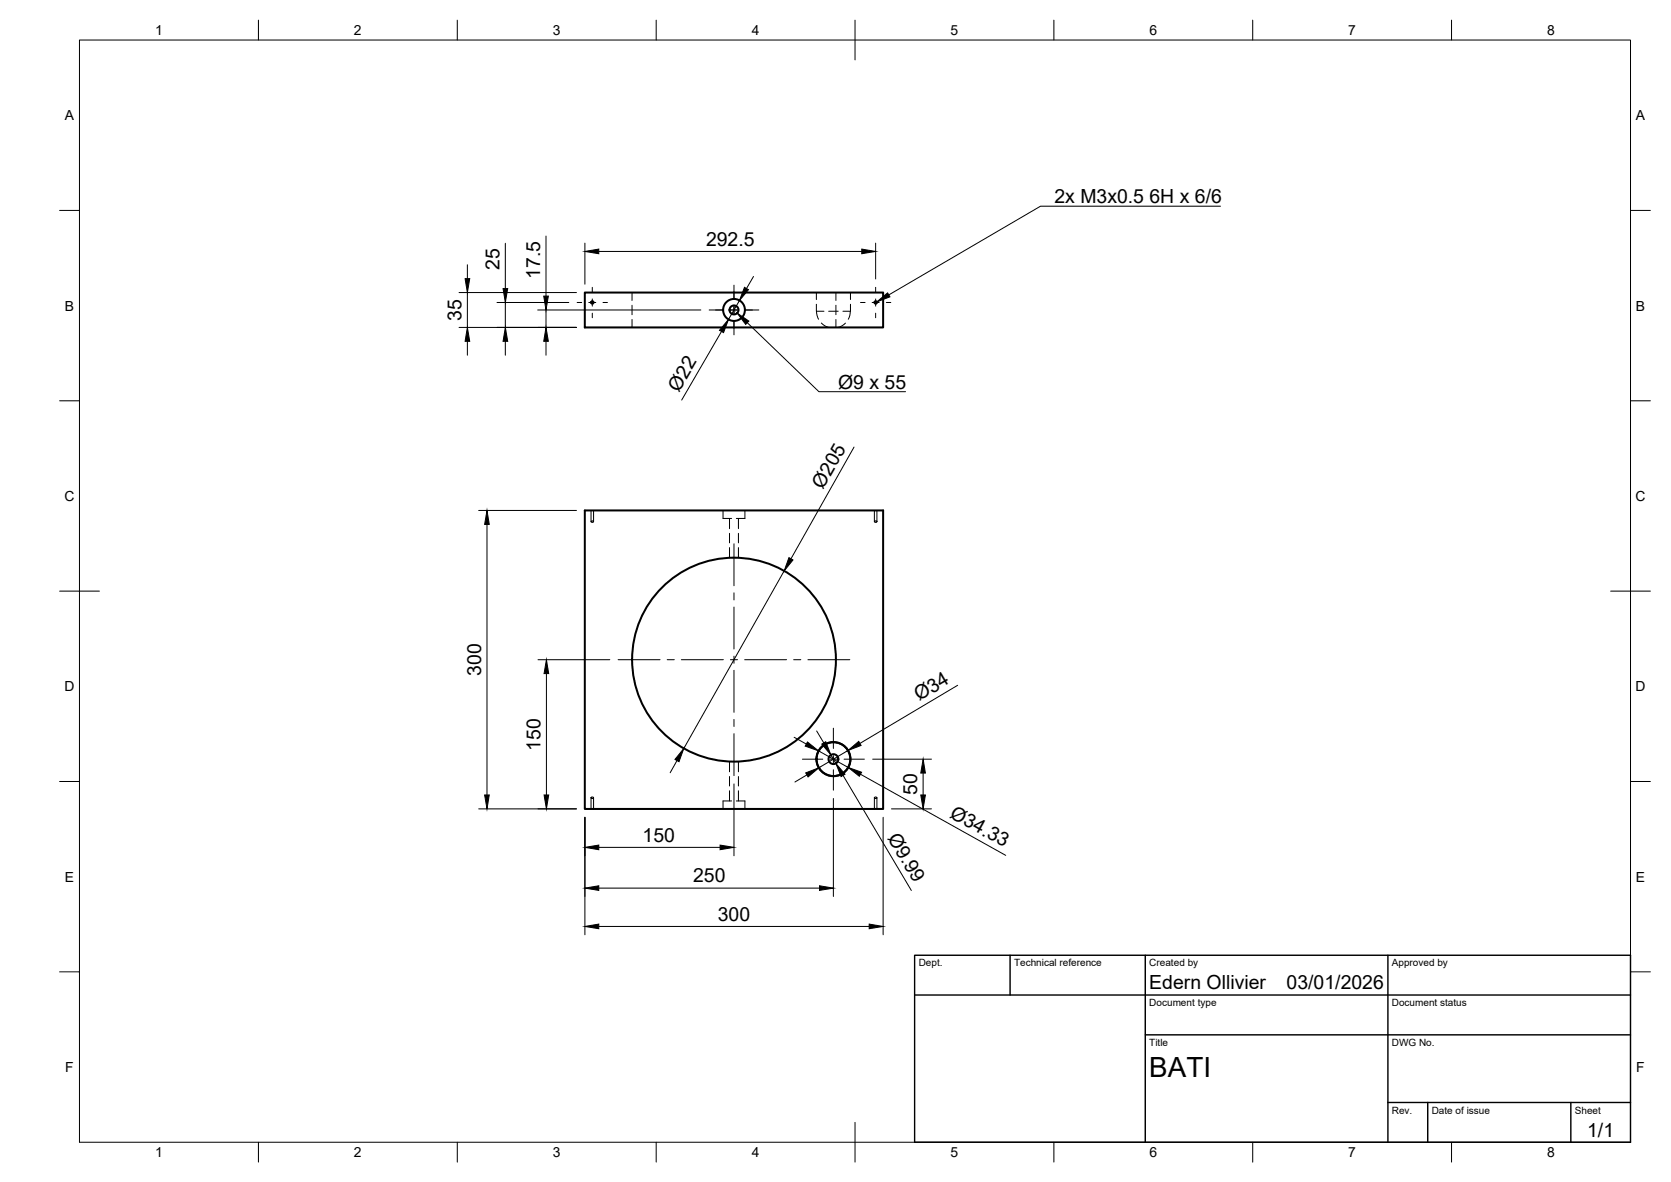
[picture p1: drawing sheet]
<svg xmlns="http://www.w3.org/2000/svg" width="420mm" height="297mm" viewBox="0 0 420 297" stroke-linecap="round" stroke-linejoin="round" font-family="sans-serif">
<!-- layer: Hidden -->
<g fill="none" stroke="#000" stroke-width=".25">
<path d="M158.9 73.5v2M158.9 76.7v2.4M205.3 78.2h1.9M205.3 73.5v1.8M205.3 76.5v1.7M205.3 78.2l.1 1.1 .4 .9M208.4 78.2h2.4M210.2 73.5v2M210.2 76.7v2.4M213.8 78.2l-.1 1.1-.4 .9M213.8 76.5v1.7h-1.9M213.8 73.5v1.8"/>
<path d="M158.9 80.3v2M206.5 81.2l.8 .6 1 .5M210.2 80.3v2M212.6 81.2l-.8 .6-1 .5M148.6 128.3v2.8M149.2 128.3v2.8M181.8 128.3v2h2.2M183.4 130.3v2.5M183.4 134v2.4M183.4 137.6v2.6M185.7 130.3v2.5M185.7 134v2.4"/>
<path d="M185.7 137.6v2.6M187.3 128.3v2h-2.2M219.9 128.3v2.8M220.5 128.3v2.8M183.4 191.4v2.6M183.4 195.1v2.4M183.4 198.7v2.6M185.7 191.4v2.6M185.7 195.1v2.4M185.7 198.7v2.6M148.6 200.5v2.8M149.2 200.5v2.8"/>
<path d="M184 201.3h-2.2v2M185.1 201.3h2.2v2M219.9 200.5v2.8M220.5 200.5v2.8"/>
<circle cx="149" cy="131.1" r=".27"/>
<circle cx="220.2" cy="131.1" r=".26"/>
<circle cx="148.9" cy="200.5" r=".26"/>
<circle cx="220.1" cy="200.5" r=".27"/>
</g>
<!-- layer: Visible -->
<g fill="none" stroke="#000" stroke-width=".51">
<path d="M147 73.5h75.1v8.8h-75.1zM147 128.3h75.1v75h-75.1z"/>
<circle cx="148.9" cy="76" r=".31"/>
<circle cx="184.6" cy="77.9" r="1.13"/>
<circle cx="184.6" cy="77.9" r="2.75"/>
<circle cx="220.2" cy="76" r=".31"/>
<circle cx="184.6" cy="165.8" r="25.6"/>
<circle cx="209.6" cy="190.8" r="1.24"/>
<circle cx="209.6" cy="190.8" r="4.2"/>
<circle cx="209.6" cy="190.8" r="4.3"/>
</g>
<!-- layer: BORDER -->
<g fill="none" stroke="#000" stroke-width=".25">
<path d="M20 10.1h390v276.9h-390zM65 5.1v5M115 5.1v5M165 5.1v5M215 5.1v10M265 5.1v5M315 5.1v5M365 5.1v5M15 52.9h5M410 52.9h5M15 100.7h5M410 100.7h5"/>
<path d="M15 148.6h10M405 148.6h10M15 196.4h5M410 196.4h5M15 244.2h5M410 244.2h5M65 287v5M115 287v5M165 287v5M215 282.1v9.9M265 287v5M315 287v5"/>
<path d="M365 287v5"/>
</g>
<!-- layer: TITLEBLOCK -->
<path d="M230 240.1h180v46.9h-180zM230 250h180M254 240.1v9.9M288 240.1v46.9M349 240.1v46.9M288 260.1h122M349 277.1h61M359 277.1v9.9M395 277.1v9.9" fill="none" stroke="#000" stroke-width=".36"/>
<!-- layer: Smart Centers -->
<g fill="none" stroke="#000" stroke-width=".25">
<path d="M145.1 76h1.2M148 76h1.8M148.9 72.2v1.1M148.9 75.1v1.8M148.9 78.7v1.1M151.6 76h1.1M178.3 77.9h3.6M183.7 77.9h1.7M184.6 71.7v3.5M184.6 77v1.8M187.2 77.9h3.6M216.4 76h1.1"/>
<path d="M219.3 76h1.8M220.2 72.2v1.1M220.2 75.1v1.8M220.2 78.7v1.1M222.9 76h1.1M184.6 80.6v3.5M184.6 136.7v10.5M184.6 149v1.8M184.6 152.6v10.5M155.4 165.8h10.6M167.8 165.8h1.7M171.3 165.8h10.6"/>
<path d="M183.7 165.8h1.7M184.6 164.9v1.8M184.6 168.5v10.5M187.2 165.8h10.6M199.6 165.8h1.8M203.1 165.8h10.6M184.6 180.8v1.8M184.6 184.4v10.5M201.8 190.8h5.1M208.7 190.8h1.7M209.5 183v5.1M209.5 189.9v1.8"/>
<path d="M209.5 193.4v5.2M212.2 190.8h5.1"/>
</g>
<!-- layer: FD_Dimensions -->
<g fill="none" stroke="#000" stroke-width=".25">
<path d="M137.3 59.3v15.1M115.4 73.5h29.5M117.5 66.5v3.5M117.5 73.5v8.8M125 76h18M127.1 61.1v11.4M127.1 76v6.3M135.2 77.9h41M137.3 77.9v4.4M147.1 61.1v10.3M150.6 63.2h66.1M185.9 75.5l-2.7 4.8"/>
<path d="M189.5 69.5l-1.8 3M220.2 61.1v9M115.4 82.3h29.5M117.5 85.8v3.5M127.1 85.8v3.5M137.3 85.8v3.5M181.4 83.3l-10 17.2M214.7 112.4l-15.8 28M120.4 128.3h24.5M122.4 131.8v68M197.2 143.5l-25.3 44.6M135.3 165.8h18"/>
<path d="M137.4 169.3v30.5M240.8 172.2l-24.6 14.6M170.2 191.1l-1.7 3.1M184.6 197v18.1M199.7 185.3l3.1 1.7M202.9 194.7l-3 1.8M205.3 183.7l1.8 3M205.8 188.7l7.5 4.2M208.9 189.7l1.3 2.2M212 194.9l17.2 28.9M213.2 188.6l-7.3 4.3M216.4 194.6l36.5 20.4"/>
<path d="M219.4 190.8h14.8M232.1 194.3v5.5M120.4 203.3h24.5M147.1 205.4v29.5M150.6 212.9h30.5M209.5 200.7v24.6M222.1 205.4v29.5M224.2 203.3h10M150.6 232.8h67.9M150.6 223.2h55.5"/>
</g>
<g fill="#000" stroke="#000" stroke-width=".25">
<path d="M116.9 70h1.2l-.6 3.5zM126.5 72.5h1.2l-.6 3.5zM136.7 74.4h1.2l-.6 3.5zM147.1 63.2l3.5-.6v1.2zM187.2 72.2l1 .6-2.3 2.7zM216.7 62.6l3.5 .6-3.5 .6zM117.5 82.3l.6 3.5h-1.2zM127.1 82.3l.6 3.5h-1.2zM137.3 82.3l.6 3.5h-1.2zM183.2 80.3l-1.3 3.3-1-.6zM122.4 128.3l.6 3.5h-1.1zM198.4 140.1l1 .6-2.2 2.8z"/>
<path d="M137.4 165.8l.6 3.5h-1.2zM121.9 199.8h1.1l-.6 3.5zM136.8 199.8h1.2l-.6 3.5zM171.9 188.1l-1.2 3.3-1-.6zM202.6 194.2l3.3-1.3-2.7 2.3zM203 186.5l2.8 2.2-3.3-1.2zM206.6 187l1-.6 1.3 3.3zM210.2 191.9l2.3 2.7-1 .6zM213.2 188.6l2.7-2.3 .6 1zM213.3 192.9l3.3 1.2-.5 1zM231.5 199.8h1.2l-.6 3.5zM232.1 190.8l.6 3.5h-1.2z"/>
<path d="M147.1 212.9l3.5-.5v1.1zM181.1 212.4l3.5 .5-3.5 .6zM147.1 232.8l3.5-.6v1.2zM147.1 223.2l3.5-.6v1.2zM206.1 222.6l3.4 .6-3.4 .6zM218.5 232.2l3.6 .6-3.6 .6z"/>
</g>
<!-- layer: Hole Notes -->
<path d="M220.5 75.9l2.7-2.3 .6 1zM185.4 78.7l2.9 2-.8 .8z" fill="#000" stroke="#000" stroke-width=".25"/>
<path d="M306.9 51.8h-45.3l-38.1 22.3M187.9 81.1l18 17.3h21.8" fill="none" stroke="#000" stroke-width=".25"/>
<text font-size="7" x="289" y="270.6">BATI</text>
<g font-size="4.9">
<text x="265.1" y="51.1">2x M3x0.5</text>
<text x="289" y="51.1">6H x 6/6</text>
<text x="177.5" y="61.7">292.5</text>
<text x="125.6" y="67.8" transform="rotate(-90 125.6 67.8)">25</text>
<text x="135.8" y="70" transform="rotate(-90 135.8 70)">17.5</text>
<text x="116.1" y="80.6" transform="rotate(-90 116.1 80.6)">35</text>
<text x="170.7" y="98.7" transform="rotate(-60 170.7 98.7)">Ø22</text>
<text x="210.8" y="97.7">Ø9 x 55</text>
<text x="206.9" y="123.1" transform="rotate(-61 206.9 123.1)">Ø205</text>
<text x="121" y="169.8" transform="rotate(-90 121 169.8)">300</text>
<text x="231.1" y="176.2" transform="rotate(-31 231.1 176.2)">Ø34</text>
<text x="135.9" y="188.8" transform="rotate(-90 135.9 188.8)">150</text>
<text x="230.7" y="199.7" transform="rotate(-90 230.7 199.7)">50</text>
<text x="238.6" y="205.2" transform="rotate(29 238.6 205.2)">Ø34.33</text>
<text x="161.6" y="211.5">150</text>
<text x="223.1" y="210.5" transform="rotate(59 223.1 210.5)">Ø9.99</text>
<text x="174.3" y="221.7">250</text>
<text x="180.5" y="231.3">300</text>
<text x="289" y="248.5">Edern Ollivier</text>
<text x="323.5" y="248.5">03/01/2026</text>
<text x="399.1" y="285.7">1/1</text>
</g>
<g font-size="3.5">
<text x="39" y="8.8">1</text>
<text x="89" y="8.8">2</text>
<text x="139" y="8.8">3</text>
<text x="189" y="8.8">4</text>
<text x="239" y="8.8">5</text>
<text x="289" y="8.8">6</text>
<text x="339" y="8.8">7</text>
<text x="389" y="8.8">8</text>
<text x="16.3" y="30.2">A</text>
<text x="411.3" y="30.2">A</text>
<text x="16.3" y="78">B</text>
<text x="411.3" y="78">B</text>
<text x="16.2" y="125.9">C</text>
<text x="411.2" y="125.9">C</text>
<text x="16.2" y="173.7">D</text>
<text x="411.2" y="173.7">D</text>
<text x="16.3" y="221.6">E</text>
<text x="411.3" y="221.6">E</text>
<text x="16.4" y="269.4">F</text>
<text x="411.4" y="269.4">F</text>
<text x="39" y="290.8">1</text>
<text x="89" y="290.8">2</text>
<text x="139" y="290.8">3</text>
<text x="189" y="290.8">4</text>
<text x="239" y="290.8">5</text>
<text x="289" y="290.8">6</text>
<text x="339" y="290.8">7</text>
<text x="389" y="290.8">8</text>
</g>
<g font-size="2.5">
<text x="231" y="242.9">Dept.</text>
<text x="255" y="242.9">Technical reference</text>
<text x="289" y="242.9">Created by</text>
<text x="350" y="242.9">Approved by</text>
<text x="289" y="252.8">Document type</text>
<text x="350" y="252.8">Document status</text>
<text x="289" y="262.9">Title</text>
<text x="350" y="262.9">DWG No.</text>
<text x="350" y="279.9">Rev.</text>
<text x="360" y="279.9">Date of issue</text>
<text x="396" y="279.9">Sheet</text>
</g>
</svg>
